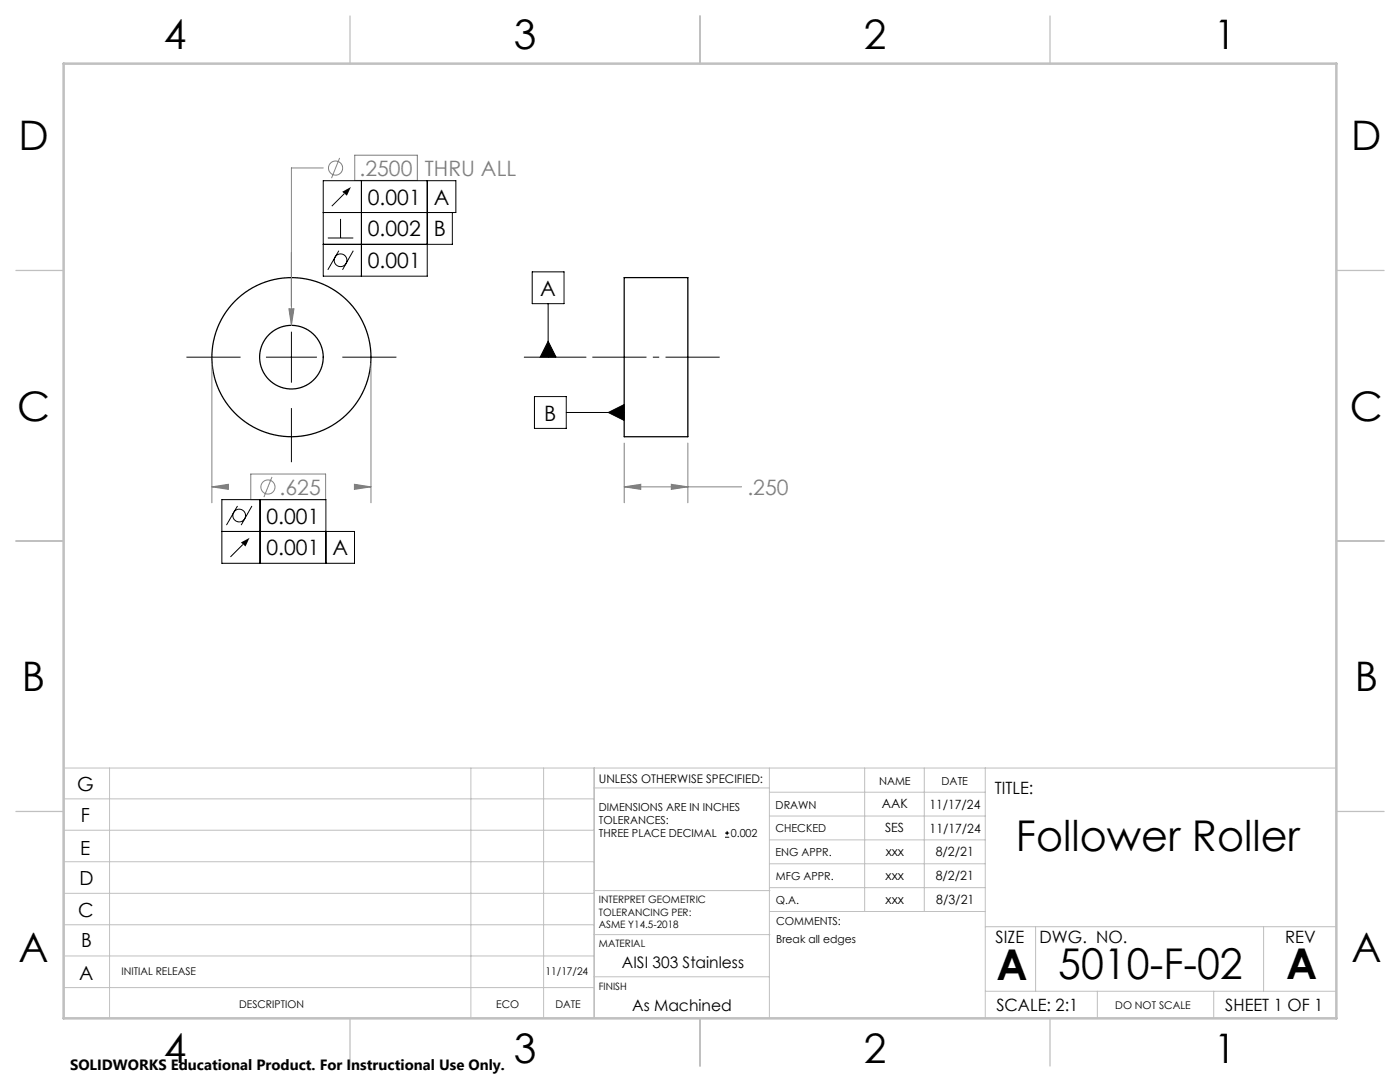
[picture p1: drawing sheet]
<svg xmlns="http://www.w3.org/2000/svg" width="279mm" height="216mm" viewBox="0 0 279 216" stroke-linecap="round" stroke-linejoin="round" font-family="sans-serif">
<g fill="none" stroke="#000" stroke-width=".25">
<path d="M124.6 55.4h12.7v31.7h-12.7z"/>
<circle cx="58.2" cy="71.3" r="6.3"/>
<circle cx="58.2" cy="71.3" r="15.9"/>
</g>
<g fill="none" stroke="#808080" stroke-width=".2">
<path d="M64.5 33.5h-6.3v31.4M67.8 31.5l-1.6 4.1M70.8 31h12.5v5h-12.5zM42.3 72.5v27.8M57.7 61.6h1l-.5 3.3zM74 72.5v27.8M42.3 97.1l3.3-.5v1.1zM42.3 97.1h2M50 94.6h15v5.1h-15zM54.3 95.2l-1.6 4M70.7 96.6l3.3 .5-3.3 .6zM70.7 97.1h3.3"/>
<path d="M124.6 97.1l3.3-.5v1.1zM124.6 97.1h23.4M124.6 88.4v11.9M134 96.6l3.3 .5-3.3 .6zM137.3 88.4v11.9"/>
<circle cx="67" cy="33.5" r="1.41"/>
<circle cx="53.5" cy="97.2" r="1.41"/>
</g>
<g fill="none" stroke="#000" stroke-width=".2">
<path d="M68.7 38.6l-2.5 2.5M72.1 36.1v19M85.3 36.1v19h-20.8v-19h26.5v6.3h-26.5M58.2 50.3v10.8M65.4 47.5h5.1M67.6 50l-2.2 3.8M68 43.7v3.8M70.5 50l-2.1 3.8M90.3 42.4v6.4h-25.8M106.2 54.2h6.4v6.4h-6.4zM37.2 71.3h10.8M53.1 71.3h10.1"/>
<path d="M58.2 66.2v10.1M68.3 71.3h10.8M104.6 71.3h12.4M106.7 79.1h6.3v6.4h-6.3zM109.4 68.1l1.6 3.2h-3.2zM109.4 60.6v10.7M51.9 99.7v12.7M58.2 81.4v10.8M113 82.3h11.6M121.4 82.3l3.2-1.6v3.2zM44.3 106h26.4v6.4h-26.4v-12.7h20.7v12.7M47.4 101l-2.2 3.8"/>
<path d="M48.5 108.6l-2.5 2.5M50.3 101l-2.2 3.8M144.7 167.1h.8M144.7 166.2h.8M145.1 165.8v.8"/>
<circle cx="68" cy="51.9" r="1.27"/>
<circle cx="47.7" cy="102.9" r="1.27"/>
</g>
<path d="M68.3 38.3l1.7-1-.8 1.7zM48.1 108.3l1.7-1-.8 1.7z" fill="#000"/>
<path d="M118.2 71.3h25.4" fill="none" stroke="#000" stroke-width=".2" stroke-dasharray="15.2 1.3 1.3 1.3" stroke-dashoffset="4.4" stroke-linecap="butt"/>
<g fill="none" stroke="#c0c0c0" stroke-width=".2">
<path d="M12.7 159.4h105.9M21.9 153.3v49.9M94 153.3v49.9M108.5 153.3v49.9M118.6 153.3v49.9h-105.9v-49.9h254M118.6 157.2h34.9M153.5 153.3v49.9M153.5 158.1h43.1M172.6 153.3v28.6M184.5 153.3v28.6M196.6 153.3v49.9M12.7 178.3h105.9"/>
<path d="M12.7 171.9h105.9M12.7 165.7h105.9M118.6 177.7h35.1M153.5 167.6h43.1M153.5 162.8h43.1M153.5 172.4h43.1M153.5 177.1h43.1M12.7 197.1h105.9M12.7 190.8h105.9M12.7 184.5h105.9M118.6 194.9h34.9M118.6 186.5h35.1"/>
<path d="M153.7 181.9h42.9M196.6 197.8h70.1M196.6 184.9h70.1M206.7 184.9v12.9M219 197.8v5.4M242.2 197.8v5.4M252.2 184.9v12.9"/>
</g>
<path d="M69.8 3.2v9.5M139.7 3.2v9.5M209.5 3.2v9.5M3.2 54h9.5M266.7 54h9.5M3.2 107.9h9.5M266.7 107.9h9.5M3.2 161.9h9.5M266.7 161.9h9.5M69.8 203.2v9.5M139.7 203.2v9.5M209.5 203.2v9.5" fill="none" stroke="#c0c0c0" stroke-width=".25"/>
<path d="M12.7 12.7h254v190.5h-254z" fill="none" stroke="#c0c0c0" stroke-width=".5"/>
<path d="M57.7 61.6l.5 3.3 .5-3.3zM42.3 97.1l3.3-.5v1.1zM70.7 96.6l3.3 .5-3.3 .6z" fill="#808080"/>
<path d="M109.4 68.1l1.6 3.2h-3.2zM121.4 82.3l3.2 1.6v-3.2z" fill="#000"/>
<path d="M124.6 97.1l3.3-.5v1.1zM134 96.6l3.3 .5-3.3 .6z" fill="#808080"/>
<g font-size="8.5">
<text x="202.8" y="169.9">Follower Roller</text>
<text x="198.9" y="195.5">A</text>
<text x="211.2" y="195.4">5010-F-02</text>
<text x="256.7" y="195.4">A</text>
</g>
<g font-size="8.1">
<text x="32.7" y="9.7">4</text>
<text x="102.5" y="9.7">3</text>
<text x="172.4" y="9.7">2</text>
<text x="242.2" y="9.7">1</text>
<text x="3.7" y="30">D</text>
<text x="269.7" y="30">D</text>
<text x="3.4" y="83.9">C</text>
<text x="269.4" y="83.9">C</text>
<text x="4.4" y="137.9">B</text>
<text x="270.4" y="137.9">B</text>
<text x="3.7" y="191.9">A</text>
<text x="269.7" y="191.9">A</text>
<text x="32.7" y="212.2">4</text>
<text x="102.5" y="212.2">3</text>
<text x="172.4" y="212.2">2</text>
<text x="242.2" y="212.2">1</text>
</g>
<g font-size="4.2" fill="#808080">
<text x="71.8" y="35.1">.2500</text>
<text x="84.8" y="35.1">THRU ALL</text>
<text x="55.8" y="98.7">.625</text>
<text x="149.2" y="98.7">.250</text>
</g>
<g font-size="4.2">
<text x="73.4" y="40.8">0.001</text>
<text x="86.6" y="40.8">A</text>
<text x="73.4" y="47.2">0.002</text>
<text x="86.6" y="47.2">B</text>
<text x="73.4" y="53.5">0.001</text>
<text x="107.8" y="59">A</text>
<text x="108.6" y="83.9">B</text>
<text x="53.2" y="104.5">0.001</text>
<text x="53.2" y="110.8">0.001</text>
<text x="66.3" y="110.8">A</text>
</g>
<g font-size="3.9">
<text x="15.4" y="157.9">G</text>
<text x="16.1" y="164">F</text>
<text x="16" y="170.5">E</text>
<text x="15.9" y="176.6">D</text>
<text x="15.6" y="182.9">C</text>
<text x="16.2" y="188.9">B</text>
<text x="15.8" y="195.5">A</text>
</g>
<g font-size="3.4">
<text x="198.6" y="158.5">TITLE:</text>
<text x="198.7" y="188.1">SIZE</text>
<text x="207.5" y="188.1">DWG. NO.</text>
<text x="256.5" y="188.2">REV</text>
<text x="198.8" y="201.7">SCALE: 2:1</text>
<text x="244.5" y="201.7">SHEET 1 OF 1</text>
</g>
<g font-size="3.2">
<text x="124.1" y="193.2">AISI 303 Stainless</text>
<text x="126.2" y="201.7">As Machined</text>
</g>
<text font-size="3" x="14" y="213.5">SOLIDWORKS Educational Product. For Instructional Use Only.</text>
<g font-size="2.5">
<text x="176" y="161.3">AAK</text>
<text x="185.5" y="161.4">11/17/24</text>
<text x="176.6" y="166.1">SES</text>
<text x="185.5" y="166.2">11/17/24</text>
<text x="176.8" y="170.9">xxx</text>
<text x="186.7" y="170.8">8/2/21</text>
<text x="176.8" y="175.6">xxx</text>
<text x="186.7" y="175.6">8/2/21</text>
<text x="176.7" y="180.4">xxx</text>
<text x="186.8" y="180.3">8/3/21</text>
</g>
<text font-size="2.4" x="119.5" y="156.2">UNLESS OTHERWISE SPECIFIED:</text>
<g font-size="2.2">
<text x="119.5" y="161.8">DIMENSIONS ARE IN INCHES</text>
<text x="154.8" y="161.4">DRAWN</text>
<text x="175.4" y="156.6">NAME</text>
<text x="187.9" y="156.7">DATE</text>
<text x="119.5" y="164.4">TOLERANCES:</text>
<text x="119.5" y="167.1">THREE PLACE DECIMAL</text>
<text x="145.8" y="167.1">0.002</text>
<text x="154.7" y="166.1">CHECKED</text>
<text x="154.7" y="170.9">ENG APPR.</text>
<text x="154.9" y="175.6">MFG APPR.</text>
<text x="154.9" y="180.4">Q.A.</text>
<text x="154.9" y="184.6">COMMENTS:</text>
<text x="154.9" y="188.1">Break all edges</text>
</g>
<g font-size="2.1">
<text x="24.2" y="194.6">INITIAL RELEASE</text>
<text x="108.9" y="194.6">11/17/24</text>
<text x="47.7" y="201.1">DESCRIPTION</text>
<text x="99" y="201.1">ECO</text>
<text x="110.8" y="201.1">DATE</text>
<text x="222.6" y="201.4">DO NOT SCALE</text>
</g>
<g font-size="2">
<text x="119.5" y="180.2">INTERPRET GEOMETRIC</text>
<text x="119.5" y="182.7">TOLERANCING PER:</text>
<text x="119.5" y="185.2">ASME Y14.5-2018</text>
<text x="119.5" y="188.9">MATERIAL</text>
<text x="119.5" y="197.5">FINISH</text>
</g>
</svg>
